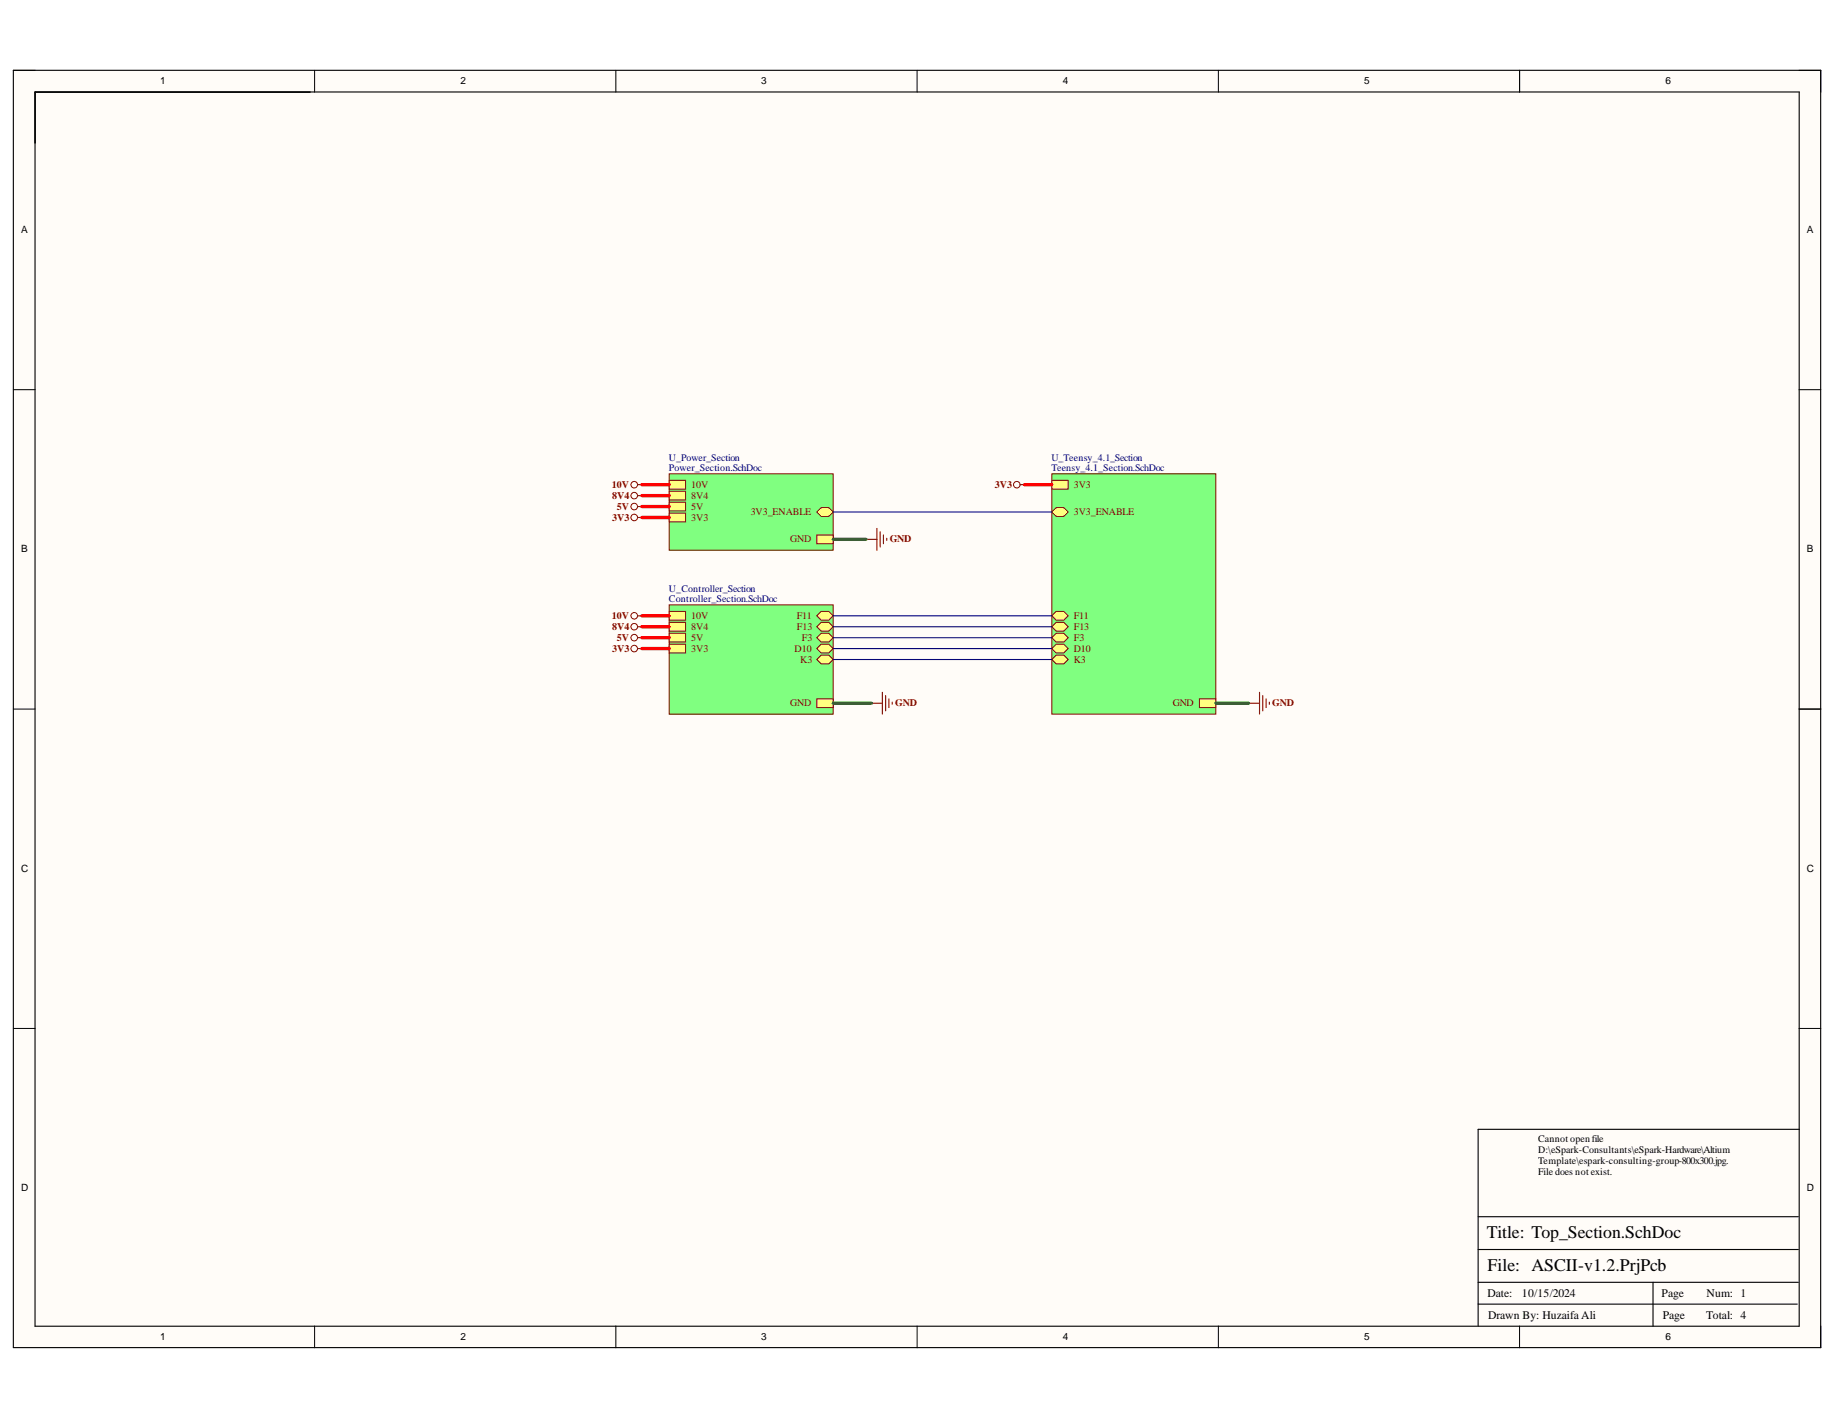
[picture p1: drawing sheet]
<svg xmlns="http://www.w3.org/2000/svg" width="279mm" height="216mm" viewBox="0 0 279 216" stroke-linecap="round" stroke-linejoin="round" font-family="sans-serif">
<g fill="#fffcf8">
<path d="M2 10.7h274.6v194.1h-274.6z" fill-rule="evenodd"/>
<path d="M5.4 14h267.9v187.5h-267.9z" fill-rule="evenodd"/>
</g>
<g fill="none" stroke="#000" stroke-width=".15">
<path d="M2 10.7h3.3M47.8 10.7v3.3M93.6 10.7v3.3M139.3 10.7v3.3M185.1 10.7v3.3M230.9 10.7v3.3M273.3 10.7h3.3v3.3M2 59.2h3.3M273.3 59.2h3.3M2 107.7h3.3M273.3 107.7h3.3M2 156.3h3.3"/>
<path d="M273.3 156.3h3.3M47.8 201.5v3.3M93.6 201.5v3.3M139.3 201.5v3.3M185.1 201.5v3.3M230.9 201.5v3.3M276.6 201.5v3.3"/>
</g>
<path d="M2 10.7h274.6v194.1h-274.6zM5.3 14h268.1v187.5h-268.1zM5.3 14h41.8M230.9 10.7v3.3M273.4 107.7h3.2M273.4 171.6h-48.8v29.9M224.6 198.1h48.5M224.6 194.8h48.6M224.6 189.8h48.6M224.6 184.9h48.6M251.1 194.8v6.7" fill="none" stroke="#000" stroke-width=".17"/>
<path d="M101.7 72h24.9v11.6h-24.9z" fill-rule="evenodd" fill="#80ff80"/>
<path d="M101.7 72h24.9v11.6h-24.9z" fill="none" stroke="#800000" stroke-width=".15"/>
<path d="M101.7 74.6h2.5v1.4h-2.5z" fill-rule="evenodd" fill="#ffff80"/>
<path d="M101.7 74.6h2.5v1.4h-2.5z" fill="none" stroke="#800000" stroke-width=".15"/>
<path d="M124.1 81.3h2.5v1.3h-2.5z" fill-rule="evenodd" fill="#ffff80"/>
<path d="M124.1 81.3h2.5v1.3h-2.5z" fill="none" stroke="#800000" stroke-width=".15"/>
<path d="M101.7 73h2.5v1.3h-2.5z" fill-rule="evenodd" fill="#ffff80"/>
<path d="M101.7 73h2.5v1.3h-2.5z" fill="none" stroke="#800000" stroke-width=".15"/>
<path d="M101.7 76.3h2.5v1.3h-2.5z" fill-rule="evenodd" fill="#ffff80"/>
<path d="M101.7 76.3h2.5v1.3h-2.5z" fill="none" stroke="#800000" stroke-width=".15"/>
<path d="M101.7 78h2.5v1.3h-2.5z" fill-rule="evenodd" fill="#ffff80"/>
<path d="M101.7 78h2.5v1.3h-2.5z" fill="none" stroke="#800000" stroke-width=".15"/>
<path d="M124.1 77.8l.7-.7h1.1l.7 .7-.7 .7h-1.1z" fill-rule="evenodd" fill="#ffff80"/>
<path d="M124.1 77.8l.7-.7h1.1l.7 .7-.7 .7h-1.1z" fill="none" stroke="#800000" stroke-width=".15"/>
<path d="M101.7 91.9h24.9v16.6h-24.9z" fill-rule="evenodd" fill="#80ff80"/>
<path d="M101.7 91.9h24.9v16.6h-24.9z" fill="none" stroke="#800000" stroke-width=".15"/>
<path d="M101.7 94.6h2.5v1.3h-2.5z" fill-rule="evenodd" fill="#ffff80"/>
<path d="M101.7 94.6h2.5v1.3h-2.5z" fill="none" stroke="#800000" stroke-width=".15"/>
<path d="M124.1 106.2h2.5v1.3h-2.5z" fill-rule="evenodd" fill="#ffff80"/>
<path d="M124.1 106.2h2.5v1.3h-2.5z" fill="none" stroke="#800000" stroke-width=".15"/>
<path d="M101.7 92.9h2.5v1.3h-2.5z" fill-rule="evenodd" fill="#ffff80"/>
<path d="M101.7 92.9h2.5v1.3h-2.5z" fill="none" stroke="#800000" stroke-width=".15"/>
<path d="M101.7 96.2h2.5v1.3h-2.5z" fill-rule="evenodd" fill="#ffff80"/>
<path d="M101.7 96.2h2.5v1.3h-2.5z" fill="none" stroke="#800000" stroke-width=".15"/>
<path d="M101.7 97.9h2.5v1.3h-2.5z" fill-rule="evenodd" fill="#ffff80"/>
<path d="M101.7 97.9h2.5v1.3h-2.5z" fill="none" stroke="#800000" stroke-width=".15"/>
<path d="M124.1 93.6l.7-.7h1.1l.7 .7-.7 .6h-1.1z" fill-rule="evenodd" fill="#ffff80"/>
<path d="M124.1 93.6l.7-.7h1.1l.7 .7-.7 .6h-1.1z" fill="none" stroke="#800000" stroke-width=".15"/>
<path d="M124.1 95.2l.7-.6h1.1l.7 .6-.7 .7h-1.1z" fill-rule="evenodd" fill="#ffff80"/>
<path d="M124.1 95.2l.7-.6h1.1l.7 .6-.7 .7h-1.1z" fill="none" stroke="#800000" stroke-width=".15"/>
<path d="M124.1 96.9l.7-.7h1.1l.7 .7-.7 .6h-1.1z" fill-rule="evenodd" fill="#ffff80"/>
<path d="M124.1 96.9l.7-.7h1.1l.7 .7-.7 .6h-1.1z" fill="none" stroke="#800000" stroke-width=".15"/>
<path d="M124.1 98.5l.7-.6h1.1l.7 .6-.7 .7h-1.1z" fill-rule="evenodd" fill="#ffff80"/>
<path d="M124.1 98.5l.7-.6h1.1l.7 .6-.7 .7h-1.1z" fill="none" stroke="#800000" stroke-width=".15"/>
<path d="M124.1 100.2l.7-.7h1.1l.7 .7-.7 .7h-1.1z" fill-rule="evenodd" fill="#ffff80"/>
<g fill="none" stroke="#800000" stroke-width=".15">
<path d="M124.1 100.2l.7-.7h1.1l.7 .7-.7 .7h-1.1z"/>
<circle cx="96.4" cy="78.6" r=".5"/>
<circle cx="96.4" cy="75.3" r=".5"/>
<circle cx="96.4" cy="73.6" r=".5"/>
<circle cx="96.4" cy="77" r=".5"/>
<circle cx="96.4" cy="98.5" r=".5"/>
<circle cx="96.4" cy="95.2" r=".5"/>
<circle cx="96.4" cy="93.6" r=".5"/>
<circle cx="96.4" cy="96.9" r=".5"/>
</g>
<g fill="none" stroke="#800000" stroke-width=".17">
<path d="M96.9 75.3h.6M96.9 73.6h.6M96.9 77h.6M96.9 78.6h.6M96.9 95.2h.6M96.9 93.6h.6M96.9 96.9h.6M96.9 98.5h.6M131.6 81.9h1.6M133.2 80.3v3.3M133.7 80.8v2.3M134.2 81.3v1.3"/>
<path d="M134.7 81.8v.3M132.4 106.8h1.7M134.1 105.2v3.3M134.6 105.7v2.3M135.1 106.2v1.3M135.6 106.7v.3"/>
</g>
<path d="M159.8 72h24.9v36.5h-24.9z" fill-rule="evenodd" fill="#80ff80"/>
<path d="M159.8 72h24.9v36.5h-24.9z" fill="none" stroke="#800000" stroke-width=".15"/>
<path d="M182.2 106.2h2.5v1.3h-2.5z" fill-rule="evenodd" fill="#ffff80"/>
<path d="M182.2 106.2h2.5v1.3h-2.5z" fill="none" stroke="#800000" stroke-width=".15"/>
<path d="M159.8 73h2.5v1.3h-2.5z" fill-rule="evenodd" fill="#ffff80"/>
<path d="M159.8 73h2.5v1.3h-2.5z" fill="none" stroke="#800000" stroke-width=".15"/>
<path d="M159.8 77.8l.7-.7h1.1l.7 .7-.7 .7h-1.1z" fill-rule="evenodd" fill="#ffff80"/>
<path d="M159.8 77.8l.7-.7h1.1l.7 .7-.7 .7h-1.1z" fill="none" stroke="#800000" stroke-width=".15"/>
<path d="M159.8 93.6l.7-.7h1.1l.7 .7-.7 .6h-1.1z" fill-rule="evenodd" fill="#ffff80"/>
<path d="M159.8 93.6l.7-.7h1.1l.7 .7-.7 .6h-1.1z" fill="none" stroke="#800000" stroke-width=".15"/>
<path d="M159.8 95.2l.7-.6h1.1l.7 .6-.7 .7h-1.1z" fill-rule="evenodd" fill="#ffff80"/>
<path d="M159.8 95.2l.7-.6h1.1l.7 .6-.7 .7h-1.1z" fill="none" stroke="#800000" stroke-width=".15"/>
<path d="M159.8 96.9l.7-.7h1.1l.7 .7-.7 .6h-1.1z" fill-rule="evenodd" fill="#ffff80"/>
<path d="M159.8 96.9l.7-.7h1.1l.7 .7-.7 .6h-1.1z" fill="none" stroke="#800000" stroke-width=".15"/>
<path d="M159.8 98.5l.7-.6h1.1l.7 .6-.7 .7h-1.1z" fill-rule="evenodd" fill="#ffff80"/>
<path d="M159.8 98.5l.7-.6h1.1l.7 .6-.7 .7h-1.1z" fill="none" stroke="#800000" stroke-width=".15"/>
<path d="M159.8 100.2l.7-.7h1.1l.7 .7-.7 .7h-1.1z" fill-rule="evenodd" fill="#ffff80"/>
<g fill="none" stroke="#800000" stroke-width=".15">
<path d="M159.8 100.2l.7-.7h1.1l.7 .7-.7 .7h-1.1z"/>
<circle cx="154.5" cy="73.6" r=".5"/>
</g>
<path d="M155 73.6h.6M189.7 106.8h1.7M191.4 105.2v3.3M191.9 105.7v2.3M192.4 106.2v1.3M192.8 106.7v.3" fill="none" stroke="#800000" stroke-width=".17"/>
<path d="M97.5 75.3h4.2M97.5 73.6h4.2M97.5 77h4.2M97.5 78.6h4.2M155.6 73.6h4.2M97.5 95.2h4.2M97.5 93.6h4.2M97.5 96.9h4.2M97.5 98.5h4.2" fill="none" stroke="#f00" stroke-width=".51"/>
<path d="M126.6 81.9h5M126.6 106.8h5.8M184.7 106.8h5" fill="none" stroke="#38761d" stroke-width=".51"/>
<path d="M126.6 77.8h33.2M126.6 93.6h33.2M126.6 95.2h33.2M126.6 96.9h33.2M126.6 98.5h33.2M126.6 100.2h33.2" fill="none" stroke="#000080" stroke-width=".17"/>
<g font-size="2.7">
<text x="225.9" y="188.1">Title: Top_Section.SchDoc</text>
<text x="226" y="193">File: ASCII-v1.2.PrjPcb</text>
</g>
<g font-size="1.8">
<text x="226" y="197.1">Date:</text>
<text x="231.2" y="197.1">10/15/2024</text>
<text x="252.4" y="197.1">Page</text>
<text x="259.3" y="197.1">Num: 1</text>
<text x="226.1" y="200.4">Drawn By: Huzaifa Ali</text>
<text x="252.6" y="200.4">Page</text>
<text x="259.2" y="200.4">Total: 4</text>
</g>
<g font-size="1.5">
<text x="24.3" y="12.8">1</text>
<text x="70" y="12.8">2</text>
<text x="115.7" y="12.8">3</text>
<text x="161.5" y="12.8">4</text>
<text x="207.2" y="12.8">5</text>
<text x="253" y="12.8">6</text>
<text x="3.2" y="35.5">A</text>
<text x="274.5" y="35.5">A</text>
<text x="3.2" y="83.9">B</text>
<text x="274.5" y="83.9">B</text>
<text x="3.2" y="132.5">C</text>
<text x="274.5" y="132.5">C</text>
<text x="233.7" y="173.5">Cannot open file</text>
<text x="233.7" y="175.2">D:\eSpark-Consultants\eSpark-Hardware\Altium</text>
<text x="233.7" y="176.9">Template\espark-consulting-group-800x300.jpg.</text>
<text x="233.7" y="178.5">File does not exist.</text>
<text x="3.2" y="181">D</text>
<text x="274.5" y="181">D</text>
<text x="24.3" y="203.6">1</text>
<text x="70" y="203.6">2</text>
<text x="115.7" y="203.6">3</text>
<text x="161.5" y="203.6">4</text>
<text x="207.2" y="203.6">5</text>
<text x="253" y="203.6">6</text>
</g>
<g font-size="1.5" fill="#000080">
<text x="101.6" y="70">U_Power_Section</text>
<text x="101.6" y="71.6">Power_Section.SchDoc</text>
<text x="159.8" y="70">U_Teensy_4.1_Section</text>
<text x="159.8" y="71.6">Teensy_4.1_Section.SchDoc</text>
<text x="101.6" y="89.9">U_Controller_Section</text>
<text x="101.6" y="91.5">Controller_Section.SchDoc</text>
</g>
<g font-size="1.5" fill="#800000">
<text x="92.9" y="74.1">10V</text>
<text x="93" y="75.7">8V4</text>
<text x="93.7" y="77.4">5V</text>
<text x="105" y="75.7">8V4</text>
<text x="105" y="74.1">10V</text>
<text x="105" y="77.4">5V</text>
<text x="151.1" y="74.1">3V3</text>
<text x="163.1" y="74.1">3V3</text>
<text x="93" y="79.1">3V3</text>
<text x="105" y="79.1">3V3</text>
<text x="114.1" y="78.3">3V3_ENABLE</text>
<text x="120.1" y="82.4">GND</text>
<text x="135.2" y="82.4">GND</text>
<text x="163.1" y="78.3">3V3_ENABLE</text>
<text x="92.9" y="94.1">10V</text>
<text x="93" y="95.7">8V4</text>
<text x="105" y="95.7">8V4</text>
<text x="105" y="94.1">10V</text>
<text x="121.1" y="94.1">F11</text>
<text x="121.1" y="95.7">F13</text>
<text x="163.1" y="94.1">F11</text>
<text x="163.1" y="95.7">F13</text>
<text x="93" y="99.1">3V3</text>
<text x="93.7" y="97.4">5V</text>
<text x="105" y="97.4">5V</text>
<text x="105" y="99.1">3V3</text>
<text x="120.7" y="99.1">D10</text>
<text x="121.6" y="100.7">K3</text>
<text x="121.8" y="97.4">F3</text>
<text x="163.1" y="97.4">F3</text>
<text x="163.1" y="99.1">D10</text>
<text x="163.1" y="100.7">K3</text>
<text x="120.1" y="107.3">GND</text>
<text x="136" y="107.3">GND</text>
<text x="178.2" y="107.3">GND</text>
<text x="193.3" y="107.3">GND</text>
</g>
</svg>
